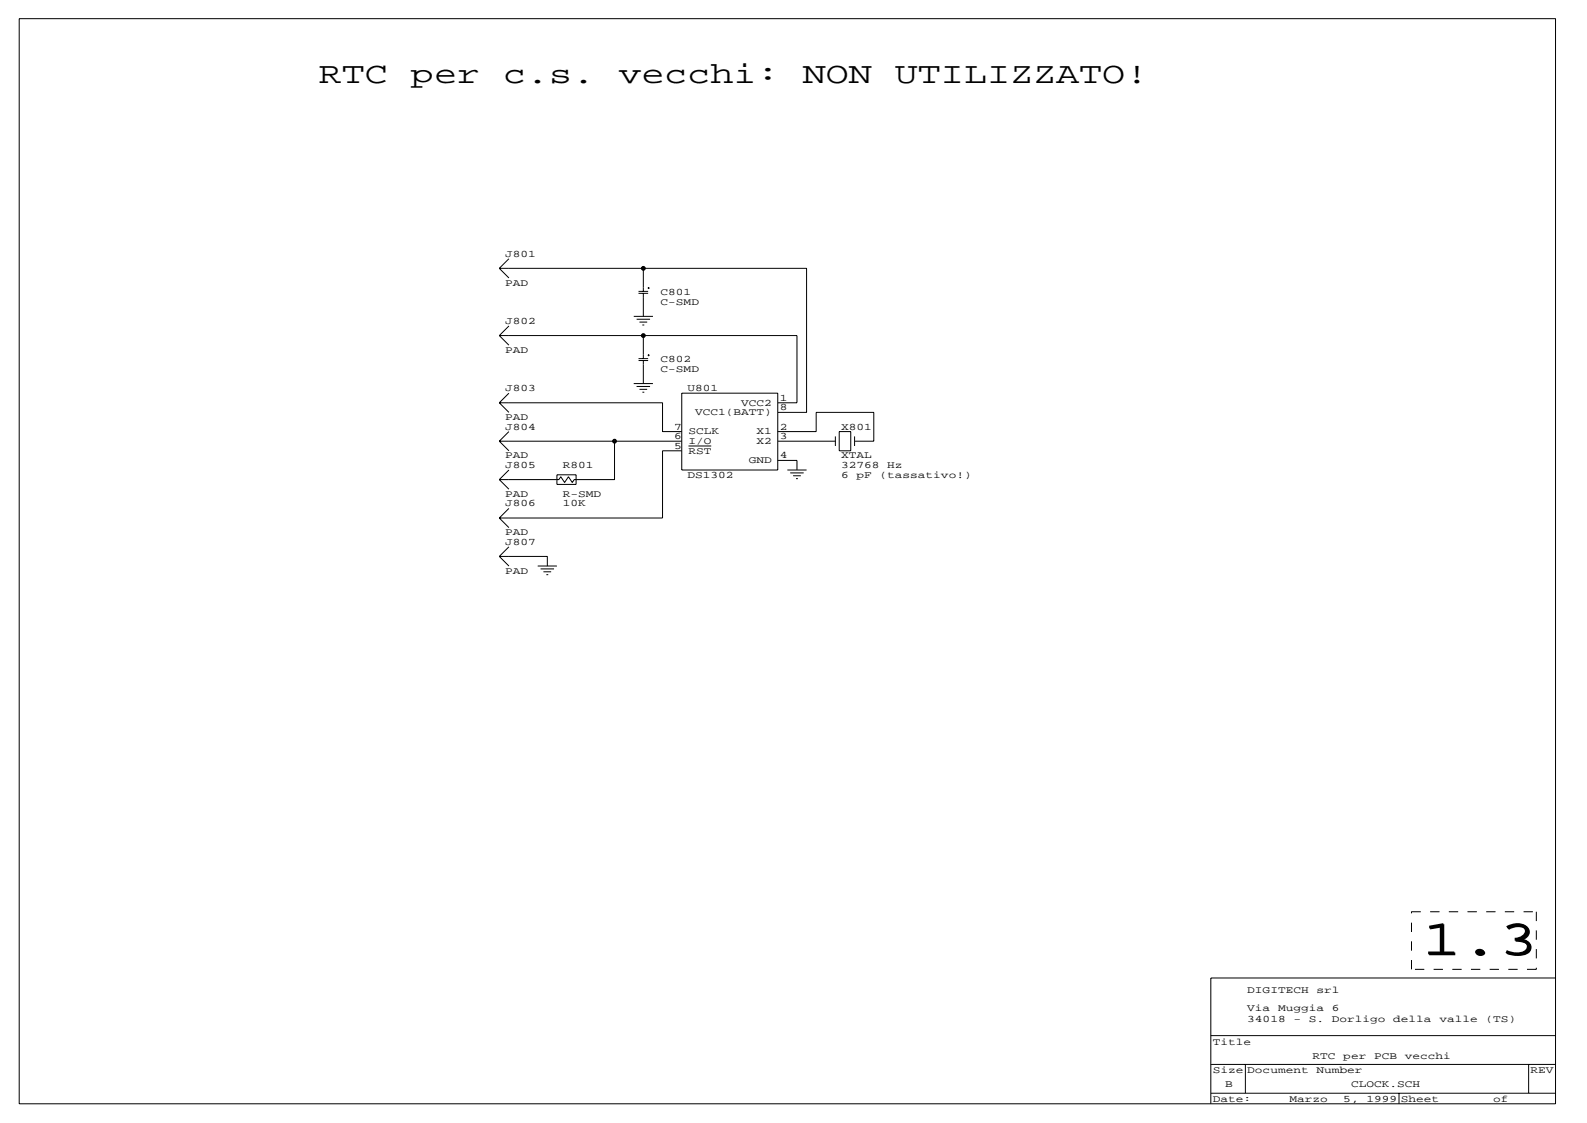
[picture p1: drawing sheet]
<svg xmlns="http://www.w3.org/2000/svg" width="420mm" height="297mm" viewBox="0 0 420 297" stroke-linecap="round" stroke-linejoin="round" font-family="sans-serif">
<g fill="none" stroke="#000" stroke-width=".26">
<path d="M5.1 4.9h406.4v287.1h-406.4zM132.1 71l2.5 2.5M132.1 71h81.3v38.1h-7.7M134.6 68.4l-2.5 2.6M168.9 77.6h2.5M168.9 77.1h2.5M170.2 71v6.1M170.2 77.6v6.1M171.4 76.1h.3v.2h-.3zM132.1 88.8l2.5 2.5M132.1 88.8h78.7v17.7h-5.1M134.6 86.2l-2.5 2.6"/>
<path d="M167.6 83.7h5.1M168.4 84.4h3.6M168.9 95.4h2.5M168.9 94.9h2.5M169.2 85.2h2M169.9 86h.5M170.2 88.8v6.1M170.2 95.4v6.1M171.4 93.8h.3v.3h-.3zM132.1 106.5l2.5 2.6M132.1 106.5h43.2v7.7h5M132.1 116.7l2.5 2.5"/>
<path d="M132.1 116.7h48.2M134.6 104l-2.5 2.5M134.6 114.2l-2.5 2.5M162.6 116.7v10.2h-10.7l-.5 .7-1-1.5-1 1.5-1.1-1.5-.5 .8h-15.7M167.6 101.5h5.1M168.4 102.2h3.6M169.2 103h2M169.9 103.7h.5M180.3 104h25.4v20.3h-25.4zM180.3 119.2h-5v17.8h-43.2M182.1 118h6M205.7 116.7h15.3"/>
<path d="M205.7 114.2h10.2v-5.1h15.2v7.6h-5M221 115.4v2.6M222 114.2h3v5h-3zM226.1 115.4v2.6M132.1 126.9l2.5 2.5M132.1 137l2.5 2.6M134.6 124.3l-2.5 2.6M134.6 134.5l-2.5 2.5M147.3 125.6h5.1v2.5h-5.1zM205.7 121.8h5.1v2.5M208.3 124.3h5.1M209 125.1h3.6"/>
<path d="M209.8 125.8h2M210.6 126.6h.5M132.1 147.2l2.5 2.5M132.1 147.2h12.7v2.5M134.6 144.6l-2.5 2.6M142.2 149.7h5.1M143 150.5h3.6M143.8 151.2h2M144.5 152h.5M411.5 258.7h-91.2v33.3M320.3 273.9h91.2M320.3 289.2h91.2"/>
<path d="M320.3 281.5h91.2M329.4 281.5v7.7M370.1 289.2v2.8M404.4 281.5v7.7"/>
<circle cx="170.2" cy="71" r=".51"/>
<circle cx="170.2" cy="71" r=".25"/>
<circle cx="170.2" cy="88.8" r=".51"/>
<circle cx="170.2" cy="88.8" r=".25"/>
<circle cx="162.6" cy="116.7" r=".51"/>
<circle cx="162.6" cy="116.7" r=".25"/>
</g>
<path d="M373.4 241.2h33M373.4 256.4v-15.2M406.4 241.2v15.2M406.4 256.4h-33" fill="none" stroke="#000" stroke-width=".26" stroke-dasharray="2.5" stroke-linecap="butt"/>
<text font-size="13.2" x="376.2" y="252.4">1.3</text>
<g font-size="7.9">
<text x="84.3" y="21.9">RTC</text>
<text x="108.7" y="21.9">per</text>
<text x="133.1" y="21.9">c.s.</text>
<text x="163.6" y="21.9">vecchi:</text>
<text x="212.3" y="21.9">NON</text>
<text x="236.7" y="21.9">UTILIZZATO!</text>
</g>
<g font-size="2.6">
<text x="133.6" y="67.9">J801</text>
<text x="133.6" y="75.6">PAD</text>
<text x="174.8" y="78.1">C801</text>
<text x="174.8" y="80.6">C-SMD</text>
<text x="133.6" y="85.7">J802</text>
<text x="133.6" y="93.3">PAD</text>
<text x="174.8" y="95.9">C802</text>
<text x="174.8" y="98.4">C-SMD</text>
<text x="133.6" y="103.5">J803</text>
<text x="181.9" y="103.5">U801</text>
<text x="196.1" y="107.3">VCC2</text>
<text x="206.2" y="106">1</text>
<text x="133.6" y="111.1">PAD</text>
<text x="133.6" y="113.7">J804</text>
<text x="178.3" y="113.7">7</text>
<text x="183.9" y="109.8">VCC1(BATT)</text>
<text x="206.2" y="108.6">8</text>
<text x="206.2" y="113.7">2</text>
<text x="222.5" y="113.7">X801</text>
<text x="178.3" y="116.2">6</text>
<text x="178.3" y="118.7">5</text>
<text x="182.1" y="114.9">SCLK</text>
<text x="182.1" y="117.5">I/O</text>
<text x="200.2" y="114.9">X1</text>
<text x="200.2" y="117.5">X2</text>
<text x="206.2" y="116.2">3</text>
<text x="133.6" y="121.3">PAD</text>
<text x="133.6" y="123.8">J805</text>
<text x="148.8" y="123.8">R801</text>
<text x="182.1" y="120">RST</text>
<text x="198.1" y="122.5">GND</text>
<text x="206.2" y="121.3">4</text>
<text x="222.5" y="121.3">XTAL</text>
<text x="222.5" y="123.8">32768</text>
<text x="234.7" y="123.8">Hz</text>
<text x="133.6" y="131.4">PAD</text>
<text x="148.8" y="131.4">R-SMD</text>
<text x="181.9" y="126.4">DS1302</text>
<text x="222.5" y="126.4">6</text>
<text x="226.6" y="126.4">pF</text>
<text x="232.7" y="126.4">(tassativo!)</text>
<text x="133.6" y="134">J806</text>
<text x="148.8" y="134">10K</text>
<text x="133.6" y="141.6">PAD</text>
<text x="133.6" y="144.1">J807</text>
<text x="133.6" y="151.8">PAD</text>
<text x="329.9" y="262.7">DIGITECH</text>
<text x="348.2" y="262.7">srl</text>
<text x="329.9" y="267.3">Via</text>
<text x="338.1" y="267.3">Muggia</text>
<text x="352.3" y="267.3">6</text>
<text x="329.9" y="270.4">34018</text>
<text x="342.1" y="270.4">-</text>
<text x="346.2" y="270.4">S.</text>
<text x="352.3" y="270.4">Dorligo</text>
<text x="368.6" y="270.4">della</text>
<text x="380.7" y="270.4">valle</text>
<text x="392.9" y="270.4">(TS)</text>
<text x="320.8" y="276.5">Title</text>
<text x="347.2" y="280">RTC</text>
<text x="355.3" y="280">per</text>
<text x="363.5" y="280">PCB</text>
<text x="371.6" y="280">vecchi</text>
<text x="320.8" y="283.8">Size Document</text>
<text x="324.1" y="287.6">B</text>
<text x="348.2" y="283.8">Number</text>
<text x="357.4" y="287.6">CLOCK.SCH</text>
<text x="404.9" y="283.8">REV</text>
<text x="320.8" y="291.5">Date:</text>
<text x="341.1" y="291.5">Marzo</text>
<text x="355.3" y="291.5">5,</text>
<text x="361.4" y="291.5">1999 Sheet</text>
<text x="395" y="291.5">of</text>
</g>
</svg>
